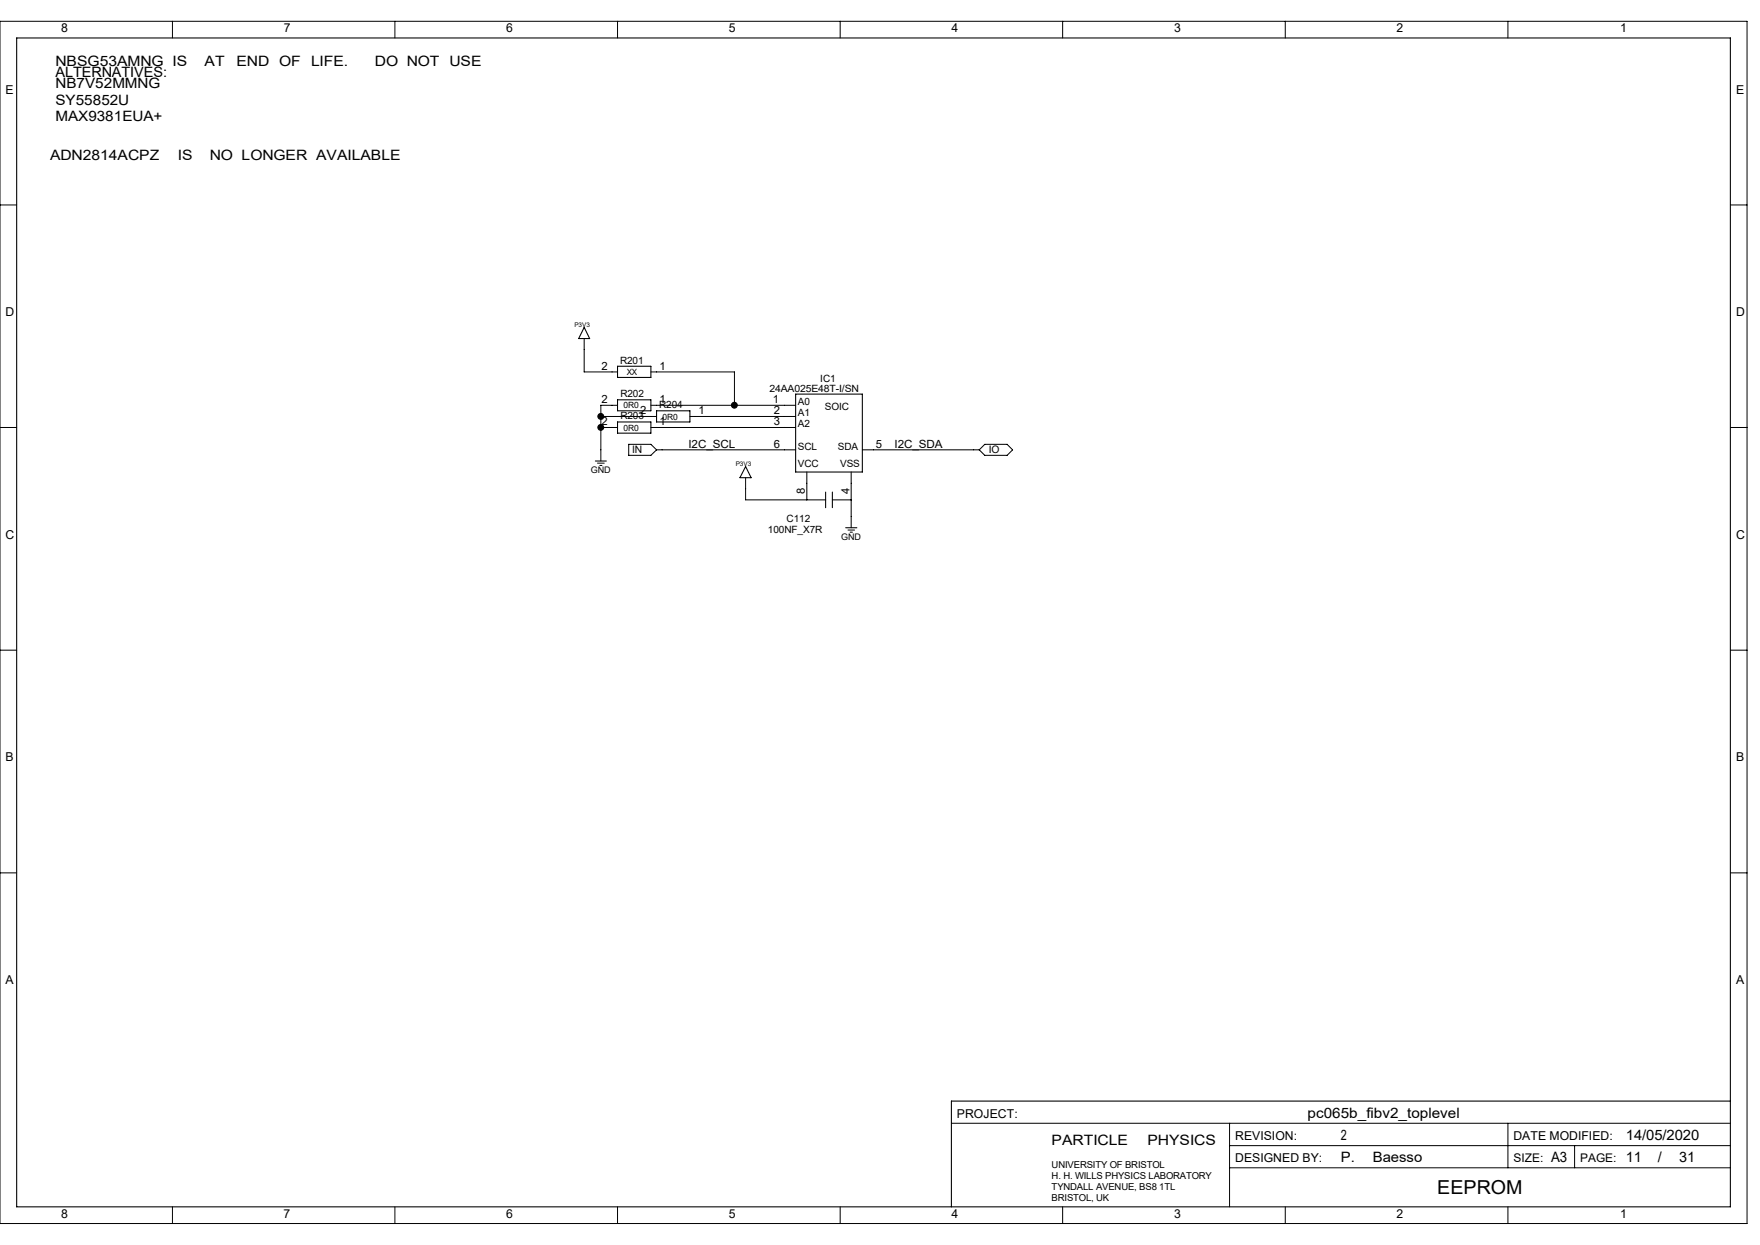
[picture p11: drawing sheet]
<svg xmlns="http://www.w3.org/2000/svg" width="420mm" height="297mm" viewBox="0 0 420 297" stroke-linecap="round" stroke-linejoin="round" font-family="sans-serif">
<g fill="none" stroke="#000" stroke-width=".25">
<path d="M4 9.1h408.9v278.8h-408.9zM139.4 78.1l1.3 2.7h-2.6zM147.4 87.4h7.9v2.6h-7.9zM147.4 95.4h7.9v2.6h-7.9zM156.7 98h7.9v2.7h-7.9zM189.9 94h15.9v18.6h-15.9zM142.1 110h2.6M147.4 100.7h7.9v2.6h-7.9zM177.9 111.3l1.3 2.7h-2.6zM197 117.4v3.7M198.6 117.4v3.7M201.8 125.9h2.7"/>
<path d="M412.9 262.7h-185.9v25.2"/>
</g>
<g fill="none" stroke="#000" stroke-width=".24">
<path d="M0 5.1h416.9v286.8h-416.9zM41.1 5.1v4M94.2 5.1v4M147.4 5.1v4M200.5 5.1v4M253.6 5.1v4M306.7 5.1v4M359.8 5.1v4M0 48.9h4M412.9 48.9h4M139.4 80.8v7.9h8M143.4 99.4h13.3"/>
<path d="M147.4 96.7h-4v13.3M155.3 88.7h20v8M155.3 96.7h34.6M164.6 99.4h25.3M0 102h4M142.6 110.5h1.6M143.1 111h.5M143.4 102h4M150 106h5.3l1.4 1.3-1.4 1.3h-5.3zM155.3 102h34.6M156.7 107.3h33.2M177.9 114v5.3h19.1"/>
<path d="M192.5 112.6v6.7M198.6 119.3h4.5M203.1 112.6v13.3M205.8 107.3h27.9M235 106h5.3l1.3 1.3-1.3 1.3h-5.3l-1.3-1.3zM412.9 102h4M202.4 126.4h1.5M202.9 127h.5M0 155.1h4M412.9 155.1h4M0 208.2h4M412.9 208.2h4"/>
<path d="M227 268h185.9M293.4 273.3h119.5M293.4 268v19.9M293.4 278.6h119.5M359.8 268v10.6M375.8 273.3v5.3M41.1 287.9v4M94.2 287.9v4M147.4 287.9v4M200.5 287.9v4M253.6 287.9v4M306.7 287.9v4"/>
<path d="M359.8 287.9v4"/>
</g>
<g fill="#000" stroke="#000" stroke-width=".24">
<circle cx="143.4" cy="99.3" r=".7"/>
<circle cx="175.2" cy="96.7" r=".7"/>
<circle cx="143.4" cy="102" r=".7"/>
</g>
<text font-size="4.6" x="343" y="284.9">EEPROM</text>
<g font-size="3.4">
<text x="13.3" y="15.7">NBSG53AMNG IS</text>
<text x="48.8" y="15.7">AT</text>
<text x="56.4" y="15.7">END OF</text>
<text x="74.2" y="15.7">LIFE.</text>
<text x="89.4" y="15.7">DO NOT USE</text>
<text x="13.3" y="21">NB7V52MMNG</text>
<text x="13.3" y="18.3">ALTERNATIVES:</text>
<text x="13.3" y="24.9">SY55852U</text>
<text x="13.3" y="28.9">MAX9381EUA+</text>
<text x="11.9" y="38.2">ADN2814ACPZ</text>
<text x="42.4" y="38.2">IS</text>
<text x="50.1" y="38.2">NO LONGER AVAILABLE</text>
<text x="312" y="266.6">pc065b_fibv2_toplevel</text>
<text x="251" y="273.3">PARTICLE</text>
<text x="273.8" y="273.3">PHYSICS</text>
<text x="320" y="271.9">2</text>
<text x="388" y="271.9">14/05/2020</text>
<text x="320" y="277.2">P.</text>
<text x="327.6" y="277.2">Baesso</text>
<text x="370.1" y="277.2">A3</text>
<text x="388" y="277.2">11</text>
<text x="395.6" y="277.2">/</text>
<text x="400.7" y="277.2">31</text>
</g>
<g font-size="2.9">
<text x="14.6" y="7.7">8</text>
<text x="67.7" y="7.7">7</text>
<text x="120.8" y="7.7">6</text>
<text x="173.9" y="7.7">5</text>
<text x="227" y="7.7">4</text>
<text x="280.2" y="7.7">3</text>
<text x="333.2" y="7.7">2</text>
<text x="386.6" y="7.7">1</text>
<text x="1.3" y="22.3">E</text>
<text x="414.3" y="22.3">E</text>
<text x="1.3" y="75.4">D</text>
<text x="414.3" y="75.4">D</text>
<text x="1.3" y="128.6">C</text>
<text x="414.3" y="128.6">C</text>
<text x="1.3" y="181.7">B</text>
<text x="414.3" y="181.7">B</text>
<text x="1.3" y="234.8">A</text>
<text x="414.3" y="234.8">A</text>
<text x="228.3" y="266.7">PROJECT:</text>
<text x="294.8" y="271.9">REVISION:</text>
<text x="361.1" y="271.9">DATE MODIFIED:</text>
<text x="294.8" y="277.3">DESIGNED BY:</text>
<text x="14.6" y="290.5">8</text>
<text x="67.7" y="290.5">7</text>
<text x="120.8" y="290.5">6</text>
<text x="173.9" y="290.5">5</text>
<text x="227" y="290.5">4</text>
<text x="280.2" y="290.5">3</text>
<text x="333.3" y="290.5">2</text>
<text x="386.6" y="290.5">1</text>
</g>
<g font-size="2.8">
<text x="361.1" y="277.3">SIZE:</text>
<text x="377.1" y="277.3">PAGE:</text>
</g>
<g font-size="2.7">
<text x="143.5" y="88.2">2</text>
<text x="157.4" y="88.2">1</text>
<text x="143.5" y="101.5">2</text>
<text x="143.5" y="96.1">2</text>
<text x="152.8" y="98.8">2</text>
<text x="157.4" y="101.5">1</text>
<text x="157.4" y="96.1">1</text>
<text x="166.7" y="98.8">1</text>
<text x="184.4" y="96.1">1</text>
<text x="184.7" y="101.5">3</text>
<text x="184.7" y="98.8">2</text>
<text x="164.3" y="106.8">I2C_SCL</text>
<text x="184.7" y="106.8">6</text>
<text x="209" y="106.8">5</text>
<text x="213.4" y="106.8">I2C_SDA</text>
<text x="192.1" y="117.8" transform="rotate(-90 192.1 117.8)">8</text>
<text x="202.7" y="117.8" transform="rotate(-90 202.7 117.8)">4</text>
</g>
<g font-size="2.5">
<text x="150.8" y="108">IN</text>
<text x="236" y="108">IO</text>
</g>
<g font-size="2.4">
<text x="148" y="86.7">R201</text>
<text x="148" y="94.7">R202</text>
<text x="183.6" y="93.5">24AA025E48T-I/SN</text>
<text x="195.7" y="91.1">IC1</text>
<text x="148" y="100">R203</text>
<text x="157.3" y="97.4">R204</text>
<text x="190.4" y="102">A2</text>
<text x="190.4" y="99.4">A1</text>
<text x="190.4" y="96.7">A0</text>
<text x="196.9" y="97.7">SOIC</text>
<text x="190.4" y="107.3">SCL</text>
<text x="199.9" y="107.3">SDA</text>
<text x="190.4" y="111.3">VCC</text>
<text x="200.5" y="111.3">VSS</text>
<text x="187.7" y="124.6">C112</text>
<text x="183.3" y="127.2">100NF_X7R</text>
</g>
<g font-size="2.3">
<text x="251" y="278.6">UNIVERSITY OF BRISTOL</text>
<text x="251" y="281.2">H. H. WILLS PHYSICS LABORATORY</text>
<text x="251" y="283.9">TYNDALL AVENUE, BS8 1TL</text>
<text x="251" y="286.5">BRISTOL, UK</text>
</g>
<g font-size="2.2">
<text x="141" y="112.9">GND</text>
<text x="200.7" y="128.8">GND</text>
</g>
<g font-size="2">
<text x="149.6" y="89.5">XX</text>
<text x="148.8" y="97.4">0R0</text>
<text x="158.1" y="100.1">0R0</text>
<text x="148.8" y="102.7">0R0</text>
</g>
<g font-size="1.5">
<text x="137.1" y="78.1">P3V3</text>
<text x="175.6" y="111.3">P3V3</text>
</g>
</svg>
